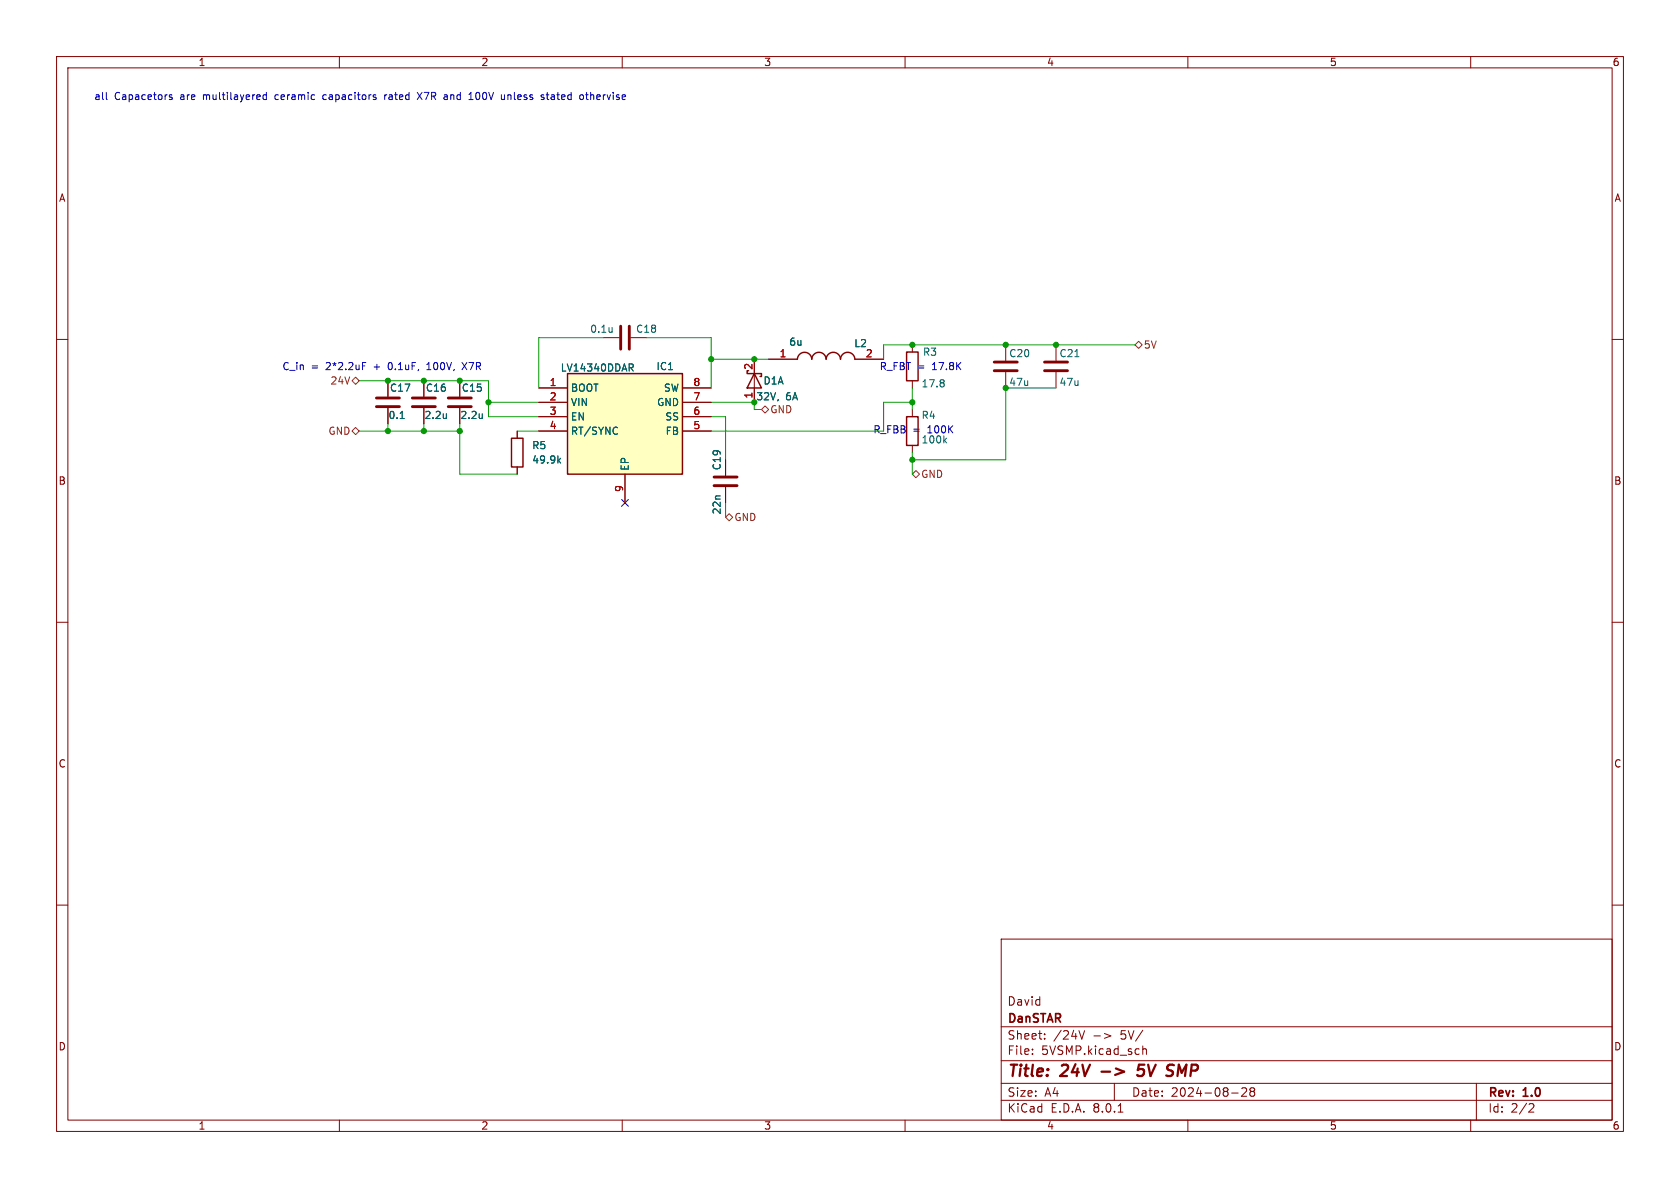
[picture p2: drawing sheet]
<svg xmlns="http://www.w3.org/2000/svg" width="297mm" height="210mm" viewBox="0 0 297 210" stroke-linecap="round" stroke-linejoin="round" font-family="sans-serif">
<g fill="none" stroke="#840000" stroke-width=".18">
<path d="M10 10h277v190h-277zM12 12h273v186h-273zM60 10v2M110 10v2M160 10v2M210 10v2M260 10v2M10 60h2M106.7 59.7h2.8M111.5 59.7h2.8M285 60h2M68.6 67.3v2.8"/>
<path d="M68.6 72.1v2.8M74.9 67.3v2.8M74.9 72.1v2.8M81.3 67.3v2.8M81.3 72.1v2.8M91.4 76.2v1.3M133.3 63.5v7.6M135.9 63.5h5.1M151.1 63.5h5.1M161.3 61v1.2M161.3 67.3v1.3M161.3 72.4v1.3"/>
<path d="M161.3 78.7v1.3M177.8 61v2.8M177.8 65.8v2.8M186.7 61v2.8M186.7 65.8v2.8M91.4 82.6v1.2M128.3 81.3v2.8M128.3 86.1v2.8M10 110h2M285 110h2M10 160h2M285 160h2"/>
<path d="M177 166h108v32h-108zM60 198v2M110 198v2M160 198v2M177 194.5h108M177 191.5h108M177 187.5h108M177 181.5h108M182.5 186.3v.1M182.5 185.5v.1M184.7 183.6v.1M184.7 182.8v.1"/>
<path d="M190.7 182.2l.5 1.5 .5-1.5M193.4 183.1h1.1M195.2 182.7l1.2 .4-1.2 .5M197 191.5v3M197.7 196.6h.8M202 184.9v1.5M202 185.5l.2-.1 .4 .1 .1 .9M210 198v2M217.7 193.2h1.2M219.5 192.4l.6-.1 .2 .1 .1 .3-.9 1.1h.9M221.2 192.9l-.2-.2 .2-.4 .5 .1 .1 .2-.3 .3M221.2 192.9l-.2 .3v.3l.2 .3 .5-.1 .1-.2-.1-.4-.2-.2"/>
<path d="M221.2 192.9h.3M260 198v2M261 191.5v6.5M270.5 195.1l.5 .1 .2 .3-1 1.1h1"/>
</g>
<path d="M194.7 189.4h1.6M201 190l.3 .2 .7-.1M202.3 188.2h-.9l-.3 1 .4-.2 .6 .1M207.3 188.2l.2 .1" fill="none" stroke="#840000" stroke-width=".4"/>
<g fill="none" stroke="#840000" stroke-width=".51">
<path d="M109.7 57.7v4M111.3 57.7v4M66.5 71.9h4.1M66.5 70.4h4.1M72.9 71.9h4.1M72.9 70.4h4.1M79.2 71.9h4.1M79.2 70.4h4.1M175.8 65.5h4M175.8 64h4M184.7 65.5h4M184.7 64h4"/>
<path d="M126.2 84.3h4.1M126.2 85.9h4.1"/>
</g>
<path d="M90.4 77.5h2.1v5.1h-2.1zM132.3 65.5h-.2v.5h2.5v.5h-.2M133.3 66l1.3 2.6h-2.5zM141 63.5a1.27 1.27 0 0 1 1.2-1.2 1.27 1.27 0 0 1 1.3 1.2 1.27 1.27 0 0 1 1.3-1.2 1.27 1.27 0 0 1 1.2 1.2 1.27 1.27 0 0 1 1.3-1.2 1.27 1.27 0 0 1 1.3 1.2 1.27 1.27 0 0 1 1.3-1.2 1.27 1.27 0 0 1 1.2 1.2M160.3 73.7h2v5h-2zM160.3 62.2h2v5.1h-2z" fill="none" stroke="#840000" stroke-width=".25"/>
<g fill="none" stroke="#006464" stroke-width=".18">
<path d="M108.2 57.9v.8M108.2 58.6l-.1 .1M70.7 74h.8M78.9 73.1v.9M78.9 73.9h.1M85.3 73.1v.9M85.3 73.9h-.1M166.8 67.2l.1 .2-.1 .2M166.8 67.7l.1 .2-.1 .4M167 77.8l.3 .5M167.3 77.5l-.4 .4M190 63.1h.8"/>
<path d="M98.7 81.4l.4 .5M99.1 81l-.5 .5"/>
</g>
<path d="M100.3 66h20.3v17.8h-20.3z" fill="#ffffc2"/>
<path d="M100.3 66h20.3v17.8h-20.3z" fill="none" stroke="#840000" stroke-width=".25"/>
<g fill="none" stroke="#840000" stroke-width=".18">
<path d="M68.6 67.3v2.8M68.6 72.1v2.8M74.9 67.3v2.8M74.9 72.1v2.8M81.3 67.3v2.8M81.3 72.1v2.8M91.4 76.2v1.3M95.2 68.6h5.1M95.2 71.1h5.1M95.2 73.7h5.1M95.2 76.2h5.1M120.6 68.6h5.1"/>
<path d="M120.6 71.1h5.1M120.6 73.7h5.1M120.6 76.2h5.1M133.3 63.5v2.5M133.3 68.6v2.5M135.9 63.5h5.1M151.1 63.5h5.1M91.4 82.6v1.2M110.5 83.8v5.1M128.3 81.3v2.8M128.3 86.1v2.8"/>
</g>
<path d="M70.7 74h.8M78.9 73.1v.9M78.9 73.9h.1M85.3 73.1v.9M85.3 73.9h-.1M109.1 75.6h.1M109.2 76.7h-.1M111.2 64.3h.5l.3 .3-.2 .3-.6 .1M111.5 65l.5 .6M98.7 81.4l.4 .5M99.1 81l-.5 .5" fill="none" stroke="#006464" stroke-width=".18"/>
<path d="M62.2 76.2l.7-.6 .6 .6-.6 .6zM62.2 67.3l.7-.6 .6 .6-.6 .6zM134.6 72.4l.7-.6 .6 .6-.6 .6zM200.7 61l.6-.7 .6 .7-.6 .6zM128.9 90.8l.6 .6-.6 .7-.6-.7zM161.3 83.8l.6-.6 .7 .6-.7 .7z" fill="none" stroke="#725600" stroke-width=".18"/>
<g fill="none" stroke="#0000c2" stroke-width=".18">
<path d="M18.8 17.4l.2 .2M30.4 16.8h-.3l-.2 .1 .1 .2 .4 .1v.3h-.5M47.1 16.8h-.4l-.2 .2 .1 .5h.5M47.1 16.3v1.3M57.3 16.8l-.2 .2v.4l.2 .2M66.3 17.2l.2 .2-.2 .2M66.3 16.8h.1M68 16.8v.8M68.4 16.8l-.4 .2M73.8 16.3l.8 1.3M74.6 16.3l-.8 1.3M78.7 16.8h.2l.2 .1v.7"/>
<path d="M79.1 17.5l-.4 .1M79.1 17.1h-.4M82.9 17.6h.7M83.1 16.5l.2-.2v1.3M89.2 16.8v.8M89.2 17.5l-.2 .1M95.8 17.2h.3l.1 .2-.2 .2h-.2M95.8 16.8h.3M96.6 16.8h.4M96.7 16.3v1.1l.3 .2M102.7 16.8h.3l.2 .2-.1 .5-.4 .1M103.5 16.8h.5"/>
<path d="M103.7 16.3v1.1l.3 .2M64.1 64.7h.4M64.1 64.1h.6M75.5 65.4h.7M75.7 64.3l-.2 .1M81.7 64.1l.8 1.3M82.5 64.1l-.8 1.3"/>
</g>
<g fill="none" stroke="#009600" stroke-width=".18">
<path d="M106.7 59.7h-11.5v8.9M114.3 59.7h11.4v8.9M63.5 76.2h17.8M63.5 67.3h22.9v6.4h8.8M68.6 74.9v1.3M74.9 74.9v1.3M81.3 74.9v8.9h10.1M86.4 71.1h8.8M91.4 76.2h3.8M125.7 63.5h10.2M125.7 71.1h7.6v1.3h1.3M125.7 73.7h2.6v7.6"/>
<path d="M161.3 71.1h-5.1v5.1h-30.5M161.3 68.6v3.8M186.7 68.6h-8.9v12.7h-16.5M200.7 61h-44.5v2.5M128.3 88.9v2.5M161.3 80v3.8"/>
</g>
<path d="M109.9 88.3l1.2 1.2M111.1 88.3l-1.2 1.2" fill="none" stroke="#000084" stroke-width=".18"/>
<g fill="#009600" stroke="#009600" stroke-width=".18">
<circle cx="177.8" cy="61" r=".46"/>
<circle cx="177.8" cy="68.6" r=".46"/>
<circle cx="161.3" cy="61" r=".46"/>
<circle cx="161.3" cy="71.1" r=".46"/>
<circle cx="133.3" cy="63.5" r=".46"/>
<circle cx="133.3" cy="71.1" r=".46"/>
<circle cx="186.7" cy="61" r=".46"/>
<circle cx="161.3" cy="81.3" r=".46"/>
<circle cx="74.9" cy="76.2" r=".46"/>
<circle cx="81.3" cy="76.2" r=".46"/>
<circle cx="68.6" cy="76.2" r=".46"/>
<circle cx="86.4" cy="71.1" r=".46"/>
<circle cx="81.3" cy="67.3" r=".46"/>
<circle cx="125.7" cy="63.5" r=".46"/>
<circle cx="68.6" cy="67.3" r=".46"/>
<circle cx="74.9" cy="67.3" r=".46"/>
</g>
<g font-size="2.8" fill="#840000">
<text x="178" y="190.9">Title:</text>
<text x="187.7" y="190.9">24V</text>
<text x="195.5" y="190.9">-&gt;</text>
<text x="202.8" y="190.9">5V</text>
<text x="208.7" y="190.9">SMP</text>
</g>
<g font-size="2.1" fill="#840000">
<text x="178" y="178">David</text>
<text x="178" y="184">Sheet:</text>
<text x="178" y="181.2">DanSTAR</text>
<text x="186.2" y="184">/24V</text>
<text x="198.3" y="184">5V/</text>
<text x="178" y="186.7">File:</text>
<text x="184.1" y="186.7">5VSMP.kicad_sch</text>
<text x="178" y="196.9">KiCad</text>
<text x="178" y="194.1">Size:</text>
<text x="184.7" y="194.1">A4</text>
<text x="185.7" y="196.9">E.D.A.</text>
<text x="193.3" y="196.9">8.0.1</text>
<text x="200" y="194.1">Date:</text>
<text x="207" y="194.1">2024-08-28</text>
<text x="263" y="194.3">Rev:</text>
<text x="263" y="196.9">Id:</text>
<text x="267.1" y="196.9">2/2</text>
<text x="269.4" y="194.3">1.0</text>
</g>
<g font-size="1.8" fill="#840000">
<text x="35" y="11.9">1</text>
<text x="85" y="11.9">2</text>
<text x="135" y="11.9">3</text>
<text x="185" y="11.9">4</text>
<text x="235" y="11.9">5</text>
<text x="285" y="11.9">6</text>
<text x="10.3" y="35.9">A</text>
<text x="285.3" y="35.9">A</text>
<text x="10.3" y="85.9">B</text>
<text x="285.3" y="85.9">B</text>
<text x="10.3" y="135.9">C</text>
<text x="285.3" y="135.9">C</text>
<text x="10.3" y="185.9">D</text>
<text x="285.3" y="185.9">D</text>
<text x="35" y="199.9">1</text>
<text x="85" y="199.9">2</text>
<text x="135" y="199.9">3</text>
<text x="185" y="199.9">4</text>
<text x="235" y="199.9">5</text>
<text x="285" y="199.9">6</text>
</g>
<g font-size="1.8" fill="#0000c2">
<text x="16.6" y="17.9">all</text>
<text x="20.2" y="17.9">Capacetors</text>
<text x="32" y="17.9">are</text>
<text x="36.2" y="17.9">multilayered</text>
<text x="49.1" y="17.9">ceramic</text>
<text x="57.7" y="17.9">capacitors</text>
<text x="68.8" y="17.9">rated</text>
<text x="74.9" y="17.9">X7R</text>
<text x="79.8" y="17.9">and</text>
<text x="84.4" y="17.9">100V</text>
<text x="90.3" y="17.9">unless</text>
<text x="97.5" y="17.9">stated</text>
<text x="104.6" y="17.9">othervise</text>
<text x="49.8" y="65.6">C_in</text>
<text x="55" y="65.6">=</text>
<text x="57.7" y="65.6">2*2.2uF</text>
<text x="66.3" y="65.6">+</text>
<text x="69.1" y="65.6">0.1uF,</text>
<text x="76.1" y="65.6">100V,</text>
<text x="82.6" y="65.6">X7R</text>
<text x="155.4" y="65.6">R_FBT =</text>
<text x="164.9" y="65.6">17.8K</text>
<text x="154.3" y="76.8">R_FBB</text>
<text x="161.3" y="76.8">=</text>
<text x="164.1" y="76.8">100K</text>
</g>
<g font-size="1.8" fill="#006464">
<text x="104.2" y="59">0.1u</text>
<text x="112.4" y="59">C18</text>
<text x="99" y="65.9">LV14340DDAR</text>
<text x="116" y="65.6">IC1</text>
<text x="139.4" y="61.3">6u</text>
<text x="150.9" y="61.6">L2</text>
<text x="163.1" y="63.1">R3</text>
<text x="178.3" y="63.3">C20</text>
<text x="187.2" y="63.3">C21</text>
<text x="68.8" y="69.4">C17</text>
<text x="75.2" y="69.4">C16</text>
<text x="81.5" y="69.4">C15</text>
<text x="100.8" y="69.4">BOOT</text>
<text x="100.8" y="72">VIN</text>
<text x="116.1" y="72">GND</text>
<text x="117.3" y="69.4">SW</text>
<text x="133.6" y="71">32V,</text>
<text x="134.9" y="68.2">D1A</text>
<text x="138.9" y="71">6A</text>
<text x="162.8" y="68.7">17.8</text>
<text x="178.3" y="68.4">47u</text>
<text x="187.2" y="68.4">47u</text>
<text x="68.6" y="74.3">0.1</text>
<text x="74.9" y="74.3">2.2u</text>
<text x="81.3" y="74.3">2.2u</text>
<text x="100.8" y="74.5">EN</text>
<text x="100.8" y="77.1">RT/SYNC</text>
<text x="117.5" y="74.5">SS</text>
<text x="117.6" y="77.1">FB</text>
<text x="162.8" y="74.3">R4</text>
<text x="94" y="79.6">R5</text>
<text x="94" y="82.1">49.9k</text>
<text x="111.4" y="83.3" transform="rotate(-90 111.4 83.3)">EP</text>
<text x="127.6" y="83.2" transform="rotate(-90 127.6 83.2)">C19</text>
<text x="162.8" y="78.6">100k</text>
<text x="127.6" y="91" transform="rotate(-90 127.6 91)">22n</text>
</g>
<g font-size="1.8" fill="#a90000">
<text x="133.1" y="65.5" transform="rotate(-90 133.1 65.5)">2</text>
<text x="137.7" y="63.2">1</text>
<text x="153" y="63.2">2</text>
<text x="97.1" y="68.3">1</text>
<text x="97.1" y="70.9">2</text>
<text x="122.5" y="70.9">7</text>
<text x="122.5" y="68.3">8</text>
<text x="133.1" y="70.6" transform="rotate(-90 133.1 70.6)">1</text>
<text x="97.1" y="73.4">3</text>
<text x="97.1" y="75.9">4</text>
<text x="122.5" y="75.9">5</text>
<text x="122.5" y="73.4">6</text>
<text x="110.2" y="87.1" transform="rotate(-90 110.2 87.1)">9</text>
</g>
<g font-size="1.8" fill="#725600">
<text x="202.1" y="61.8">5V</text>
<text x="58.3" y="68.2">24V</text>
<text x="58" y="77.1">GND</text>
<text x="136.1" y="73.3">GND</text>
<text x="162.8" y="84.7">GND</text>
<text x="129.7" y="92.3">GND</text>
</g>
</svg>
